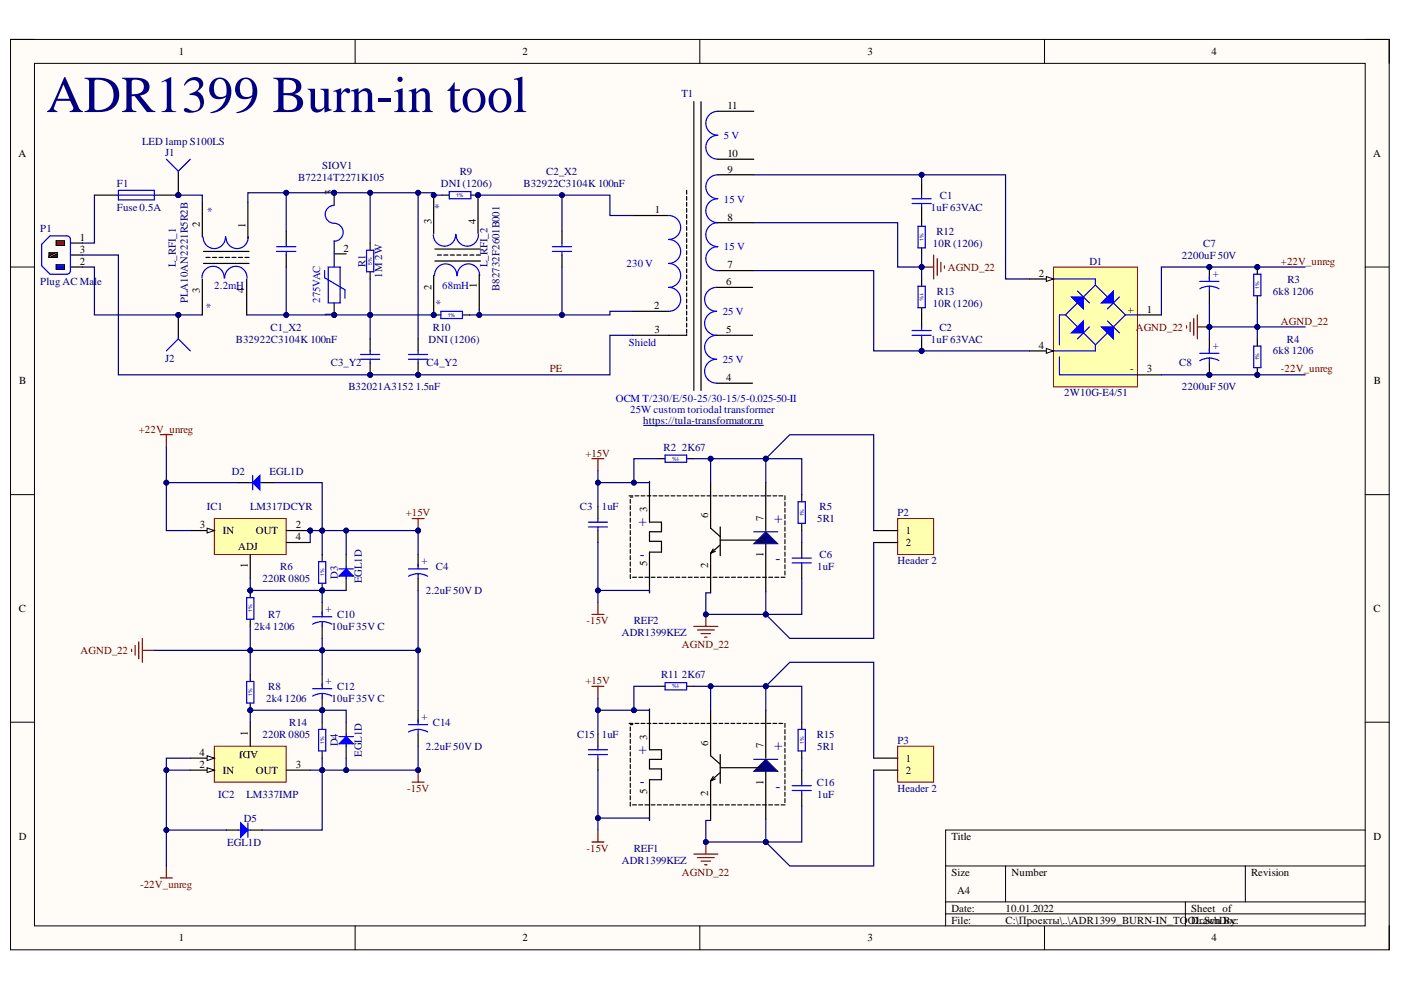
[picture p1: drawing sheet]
# Altium project ADR1399_BURN-IN_TOOL.PrjPcb
1 sheet, 50 parts. Net scope: global (net labels, ports and power ports of the same name join across sheets).
Board file: ADR1399_BURN-IN_TOOL.PcbDoc

## Sheet ADR1399_BURN-IN_TOOL.SchDoc
size A4; SheetNumber: 1; SheetTotal: 1

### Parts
C1  1uF 63VAC  [B32522C1105]
C1_X2  B32922C3104K 100nF  [B32922D3334K]
C2  1uF 63VAC  [B32522C1105]
C2_X2  B32922C3104K 100nF  [B32922D3334K]
C3  1uF  [C0805(2013)]
C3_Y2  B32021A3152 1.5nF  [B32021A3152]
C4  2.2uF 50V D  [CAPMP7343X310N]
C4_Y2  B32021A3152 1.5nF  [B32021A3152]  (value not drawn)
C6  1uF  [C0805(2013)]
C7  2200uF 50V  [CAPPR750-1850X3750]
C8  2200uF 50V  [CAPPR750-1850X3750]
C10  10uF 35V C  [CAPMP6032X280N]
C12  10uF 35V C  [CAPMP6032X280N]
C14  2.2uF 50V D  [CAPMP7343X310N]
C15  1uF  [C0805(2013)]
C16  1uF  [C0805(2013)]
D1  2W10G-E4/51  [VISHAY_WOG]
D2  EGL1D  [DIOMELF3515N]
D3  EGL1D  [DIOMELF3515N]
D4  EGL1D  [DIOMELF3515N]
D5  EGL1D  [DIOMELF3515N]
F1  Fuse 0.5A  [FUSE]
IC1  LM317DCYR  [SOT230P700X180-4N]
IC2  LM337IMP  [SOT230P700X180-4N]
J1  Socket  [PIN1]  (value not drawn)
J2  Socket  [PIN1]  (value not drawn)
L_RFI_1  PLA10AN2221R5R2B  [PLA10AN2221R5R2B]
L_RFI_2  B82732F2601B001  [B82732F]
P1  Plug AC Male  [AS-205]
P2  Header 2  [HDR1X2]
P3  Header 2  [HDR1X2]
R1  1M 2W  [RES_TYCO_CFR200]
R2  2K67  [R0603-1%]
R3  6k8 1206  [RESC3216X65N]
R4  6k8 1206  [RESC3216X65N]
R5  5R1  [R0603-1%]
R6  220R 0805  [RESC2012X60N]
R7  2k4 1206  [RESC3216X65N]
R8  2k4 1206  [RESC3216X65N]
R9  DNI (1206)  [RESC3216X65N]
R10  DNI (1206)  [RESC3216X65N]
R11  2K67  [R0603-1%]
R12  10R (1206)  [RESC3216X65N]
R13  10R (1206)  [RESC3216X65N]
R14  220R 0805  [RESC2012X60N]
R15  5R1  [R0603-1%]
REF1  ADR1399KEZ  [LCC-8 socket]
REF2  ADR1399KEZ  [LCC-8 socket]
SIOV1  B72214T2271K105  [B72214T2271K105]
T1  OCM T/230/E/50-25/30-15/5-0.025-50-II  [OCM T/230/E/50-25/30-15/5-0.025-50-II]  (value not drawn)

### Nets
+15V: C3.2 C4.1 C15.2 D2.2(A) D3.1(C) IC1.2(OUT) IC1.4(OUT) R2.2 R6.2 R11.2 REF1.3 REF2.3
+22V_unreg: C7.1 D1.1(+) D2.1(C) IC1.3(IN) R3.2
-15V: C3.1 C14.2 C15.1 D4.2(A) D5.1(C) IC2.3(OUT) R14.1 REF1.5 REF2.5
-22V_unreg: C8.2 D1.3(-) D5.2(A) IC2.2(IN) IC2.4(IN) R4.1
AGND_22: C4.2 C6.1 C7.2 C8.1 C10.2 C12.1 C14.1 C16.1 P2.2 P3.2 R3.1 R4.2 R7.1 R8.2 R12.1 R13.1 REF1.1 REF1.2 REF2.1 REF2.2 T1.8
PE: C3_Y2.1 C4_Y2.1 P1.3(E) T1.3
NetC1_1: C1.1 R12.2
NetC1_2: C1.2 D1.2(AC) T1.9
NetC1_X2_1: C1_X2.1 C3_Y2.2 L_RFI_1.4 L_RFI_2.2 R1.1 R10.1 SIOV1.1
NetC1_X2_2: C1_X2.2 C4_Y2.2 L_RFI_1.1 L_RFI_2.3 R1.2 R9.1 SIOV1.3
NetC2_1: C2.1 D1.4(AC) T1.7
NetC2_2: C2.2 R13.2
NetC2_X2_1: C2_X2.1 L_RFI_2.1 R10.2 T1.2
NetC2_X2_2: C2_X2.2 L_RFI_2.4 R9.2 T1.1
NetC6_2: C6.2 R5.1
NetC10_1: C10.1 D3.2(A) IC1.1(ADJ) R6.1 R7.2
NetC12_2: C12.2 D4.1(C) IC2.1(ADJ) R8.1 R14.2
NetC16_2: C16.2 R15.1
NetF1_1: F1.1 P1.1(L)
NetF1_2: F1.2 J1.1 L_RFI_1.2
NetJ2_1: J2.1 L_RFI_1.3 P1.2(N)
NetP2_1: P2.1 R2.1 R5.2 REF2.6 REF2.7
NetP3_1: P3.1 R11.1 R15.2 REF1.6 REF1.7

Not connected (* = marked no-connect by the designer): SIOV1 2; T1 4 5 6 10(5) 11

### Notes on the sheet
- ADR1399 Burn-in tool
- (near J1) LED lamp S100LS
- (near L_RFI_1) 2.2mH
- (near SIOV1) 275VAC
- (near L_RFI_2) 68mH
